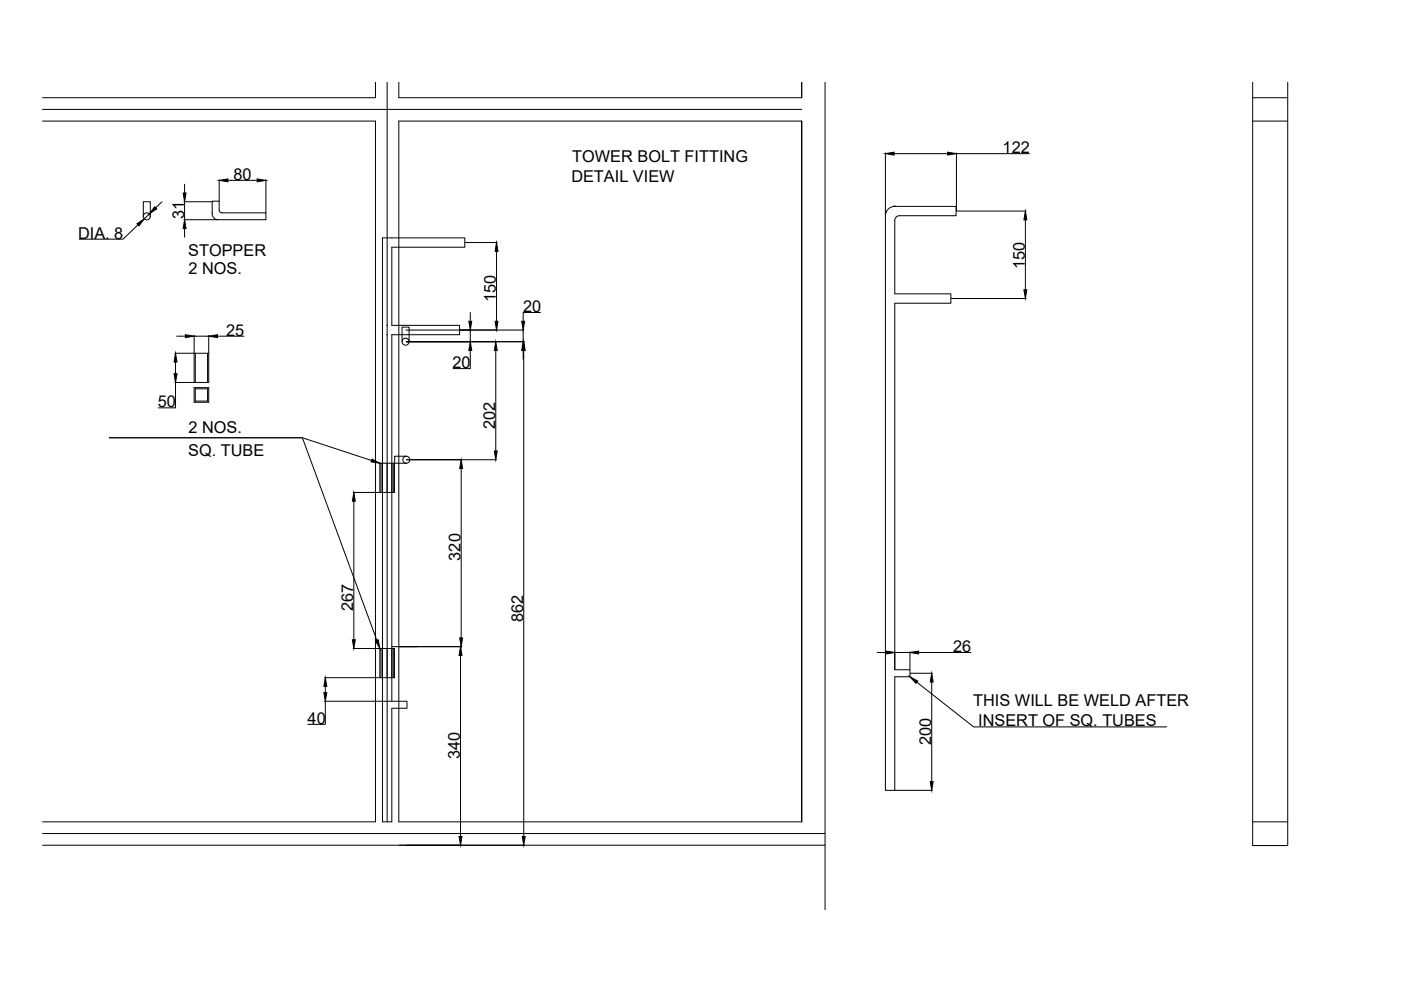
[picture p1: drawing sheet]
<svg xmlns="http://www.w3.org/2000/svg" width="594mm" height="420mm" viewBox="0 0 594 420" stroke-linecap="round" stroke-linejoin="round" font-family="sans-serif">
<!-- layer: 0 -->
<g fill="none" stroke="#000" stroke-width=".42">
<path d="M159.2 34.9v6.5h-141.2M164.2 34.9v313.5M169.1 34.9v6.5h170.9v-6.5M349.9 34.9v323.4h-331.9M531.2 34.9v323.6h14.8v-323.6M18 51.3h141.2v297.1h-141.2M18 46.4h322M340 51.3h-170.9v297.1h170.9v-297.1v297.1M531.2 51.3h14.8M531.2 41.4h14.8M78.3 78.1v3.7M92.9 76.2v8.9"/>
<path d="M96.7 76.5h12.3M112.8 76.2v13.9M375.5 64.8v26.5M379.2 65.1h22.7M405.6 64.8v24.5M405.6 65.1h30.9M58.5 95.3l-6.3 6.1h-18.6M60.8 91.7v-6.2h2.9v6.2M63.3 90.7l-2.1 2.1M68.7 85.6l-2.7 2.5M78 93.2h14.3M78 85.5h11.8"/>
<path d="M78.3 85.5v7.7M78.3 96.9v3.7M90 85.3h2.9l.1 4.1 .8 .8h19v3h-20.3a2.54 2.54 0 0 1-2.5-3zM376.6 88.6l1.3-.8 1.5-.3h26v4l-24-.1-1.4 .6-.6 1.4v31.2h23.8v4h-23.8v155.4h6.4v2.9h-6.4v48.2h-3.9v-243.6l.3-1.6zM379.4 87.5h.1M405.6 89.5h29.5M434.8 93.2v29.7M162.2 100.9h34.9v3.9h-31v33.1h28.8v4h-28.8v155.4h6.5v3h-6.5v48.1h-3.9zM197.2 102.8h13.7M210.6 106.5v29.7M163.9 137.9h.3M172.1 139.9h50.1"/>
<path d="M199.4 132.5v3.7M199.4 139.9v5M221.8 139.9v5M229.2 132.5h-7.4v3.7M403.3 126.6h31.8M74.1 149.8h8.1M74.4 153.5v4.9M74.9 142.5h3.7M82.3 149.8h6.2v12.4h-6.2zM82.3 142.2v7.4M82.3 142.5h6.2M82.8 149.8v12.4"/>
<path d="M88 149.8v12.4M88.5 142.2v7.4M92.2 142.5h11.3M163.9 141.9h.3M170.5 144.9v-6.2h3v6.2M172.3 144.9h50.1M199.4 148.6v7.7h-7.3M210.2 148.6v42.6M221.8 148.6v3.7M222.1 148.6v206M74.1 162.2h8.1M74.4 162.2v10.7h-7.2"/>
<path d="M82.3 164.4h6.2v6.1h-6.2zM82.8 164.9h5.2v5.1h-5.2zM157.5 195.2l-29.3-9.6h-81.9h81.9l31.6 85.9M161.1 196.4h6.2v12.4h-6.2zM161.6 196.4v12.4M166.8 196.4v12.4M172.3 193.4h-5v3h5M172.4 194.9h38.1M195.6 198.6v71.9M149.7 208.8h11.2M150 212.5v58.7M149.7 274.9h11.2"/>
<path d="M161.1 274.9h6.2v12.4h-6.2zM161.6 274.9v12.4M166.1 274.2h29.8M166.8 274.9v12.4M195.3 277.9v76.7M372 276.6h3.7M379.4 276.6h6.4M385.8 276.3v7.5M389.6 276.6h22M137.6 287.3h23.3M137.6 297.3h28.4M138 297.3v9.8h-7.5"/>
<path d="M138 291v2.6M386 285.5h9.4M388.8 289.2l24.1 19h81.8M395.1 289.2v42.2M379.6 335.1h15.8M18 353.4h331.9M169.3 358.3h53.1M349.9 358.5v27.3M531.2 348.4h14.8"/>
<circle cx="62.2" cy="91.7" r="1.49"/>
<circle cx="172" cy="144.9" r="1.49"/>
<circle cx="172.3" cy="194.9" r="1.49"/>
</g>
<g fill="#000" stroke="#000" stroke-width=".42">
<path d="M92.9 76.5l3.8-.6v1.2zM109 75.9l3.8 .6-3.8 .6zM375.5 65.1l3.7-.6v1.3zM401.9 64.5l3.7 .6-3.7 .7zM58.1 94.9l3.1-2.1-2.3 3zM65.6 87.7l.8 .9-3.1 2.1zM77.7 81.8h1.2l-.6 3.7zM78.3 93.2l.6 3.7h-1.2zM434.8 89.5l.6 3.7h-1.2zM210.6 102.8l.6 3.7h-1.3zM198.8 136.2h1.2l-.6 3.7zM209.9 136.2h1.3l-.6 3.7z"/>
<path d="M221.2 136.2h1.3l-.7 3.7zM434.2 122.9h1.2l-.6 3.7zM74.4 149.8l.7 3.7h-1.3zM73.8 158.4h1.3l-.7 3.8zM78.6 141.9l3.7 .6-3.7 .6zM88.5 142.5l3.7-.6v1.2zM199.4 144.9l.6 3.7h-1.2zM210.2 144.9l.6 3.7h-1.2zM221.8 144.9l.7 3.7h-1.3zM222.1 144.9l.6 3.7h-1.2zM157.7 194.7l3.4 1.7-3.8-.6zM195.6 194.9l.6 3.7h-1.3z"/>
<path d="M209.6 191.2h1.2l-.6 3.7zM150 208.8l.7 3.7h-1.3zM149.4 271.2h1.3l-.7 3.7zM159.2 271.7l1.2-.5 .7 3.7zM195.3 274.2l.6 3.7h-1.2zM194.9 270.5h1.3l-.6 3.7zM375.7 276l3.7 .6-3.7 .7zM385.8 276.6l3.8-.6v1.3zM138 287.3l.6 3.7h-1.3zM137.3 293.6h1.3l-.6 3.7zM385.8 286.9l3.3 1.8-.7 1zM395.1 285.5l.6 3.7h-1.2z"/>
<path d="M394.5 331.4h1.2l-.6 3.7zM194.7 354.6h1.2l-.6 3.7zM221.5 354.6h1.2l-.6 3.7z"/>
</g>
<g font-size="6.9">
<text x="425.2" y="65">122</text>
<text x="242.6" y="68.8">TOWER BOLT FITTING</text>
<text x="99" y="76.2">80</text>
<text x="242.3" y="77.1">DETAIL VIEW</text>
<text x="78" y="92.7" transform="rotate(-90 78 92.7)">31</text>
<text x="33.1" y="101.2">DIA. 8</text>
<text x="79.8" y="108.4">STOPPER</text>
<text x="79.9" y="116.2">2 NOS.</text>
<text x="434.6" y="114" transform="rotate(-90 434.6 114)">150</text>
<text x="210.3" y="128" transform="rotate(-90 210.3 128)">150</text>
<text x="221.8" y="132.3">20</text>
<text x="95.9" y="142.3">25</text>
<text x="191.9" y="156">20</text>
<text x="66.9" y="172.7">50</text>
<text x="79.9" y="183.5">2 NOS.</text>
<text x="210" y="181.8" transform="rotate(-90 210 181.8)">202</text>
<text x="79.8" y="193.1">SQ. TUBE</text>
<text x="195.3" y="237.7" transform="rotate(-90 195.3 237.7)">320</text>
<text x="149.8" y="259.1" transform="rotate(-90 149.8 259.1)">267</text>
<text x="221.8" y="263.7" transform="rotate(-90 221.8 263.7)">862</text>
<text x="404.1" y="276.4">26</text>
<text x="412.7" y="299.5">THIS WILL BE WELD AFTER</text>
<text x="130.4" y="306.9">40</text>
<text x="414.8" y="307.8">INSERT OF SQ. TUBES</text>
<text x="394.8" y="316" transform="rotate(-90 394.8 316)">200</text>
<text x="195" y="322" transform="rotate(-90 195 322)">340</text>
</g>
</svg>
